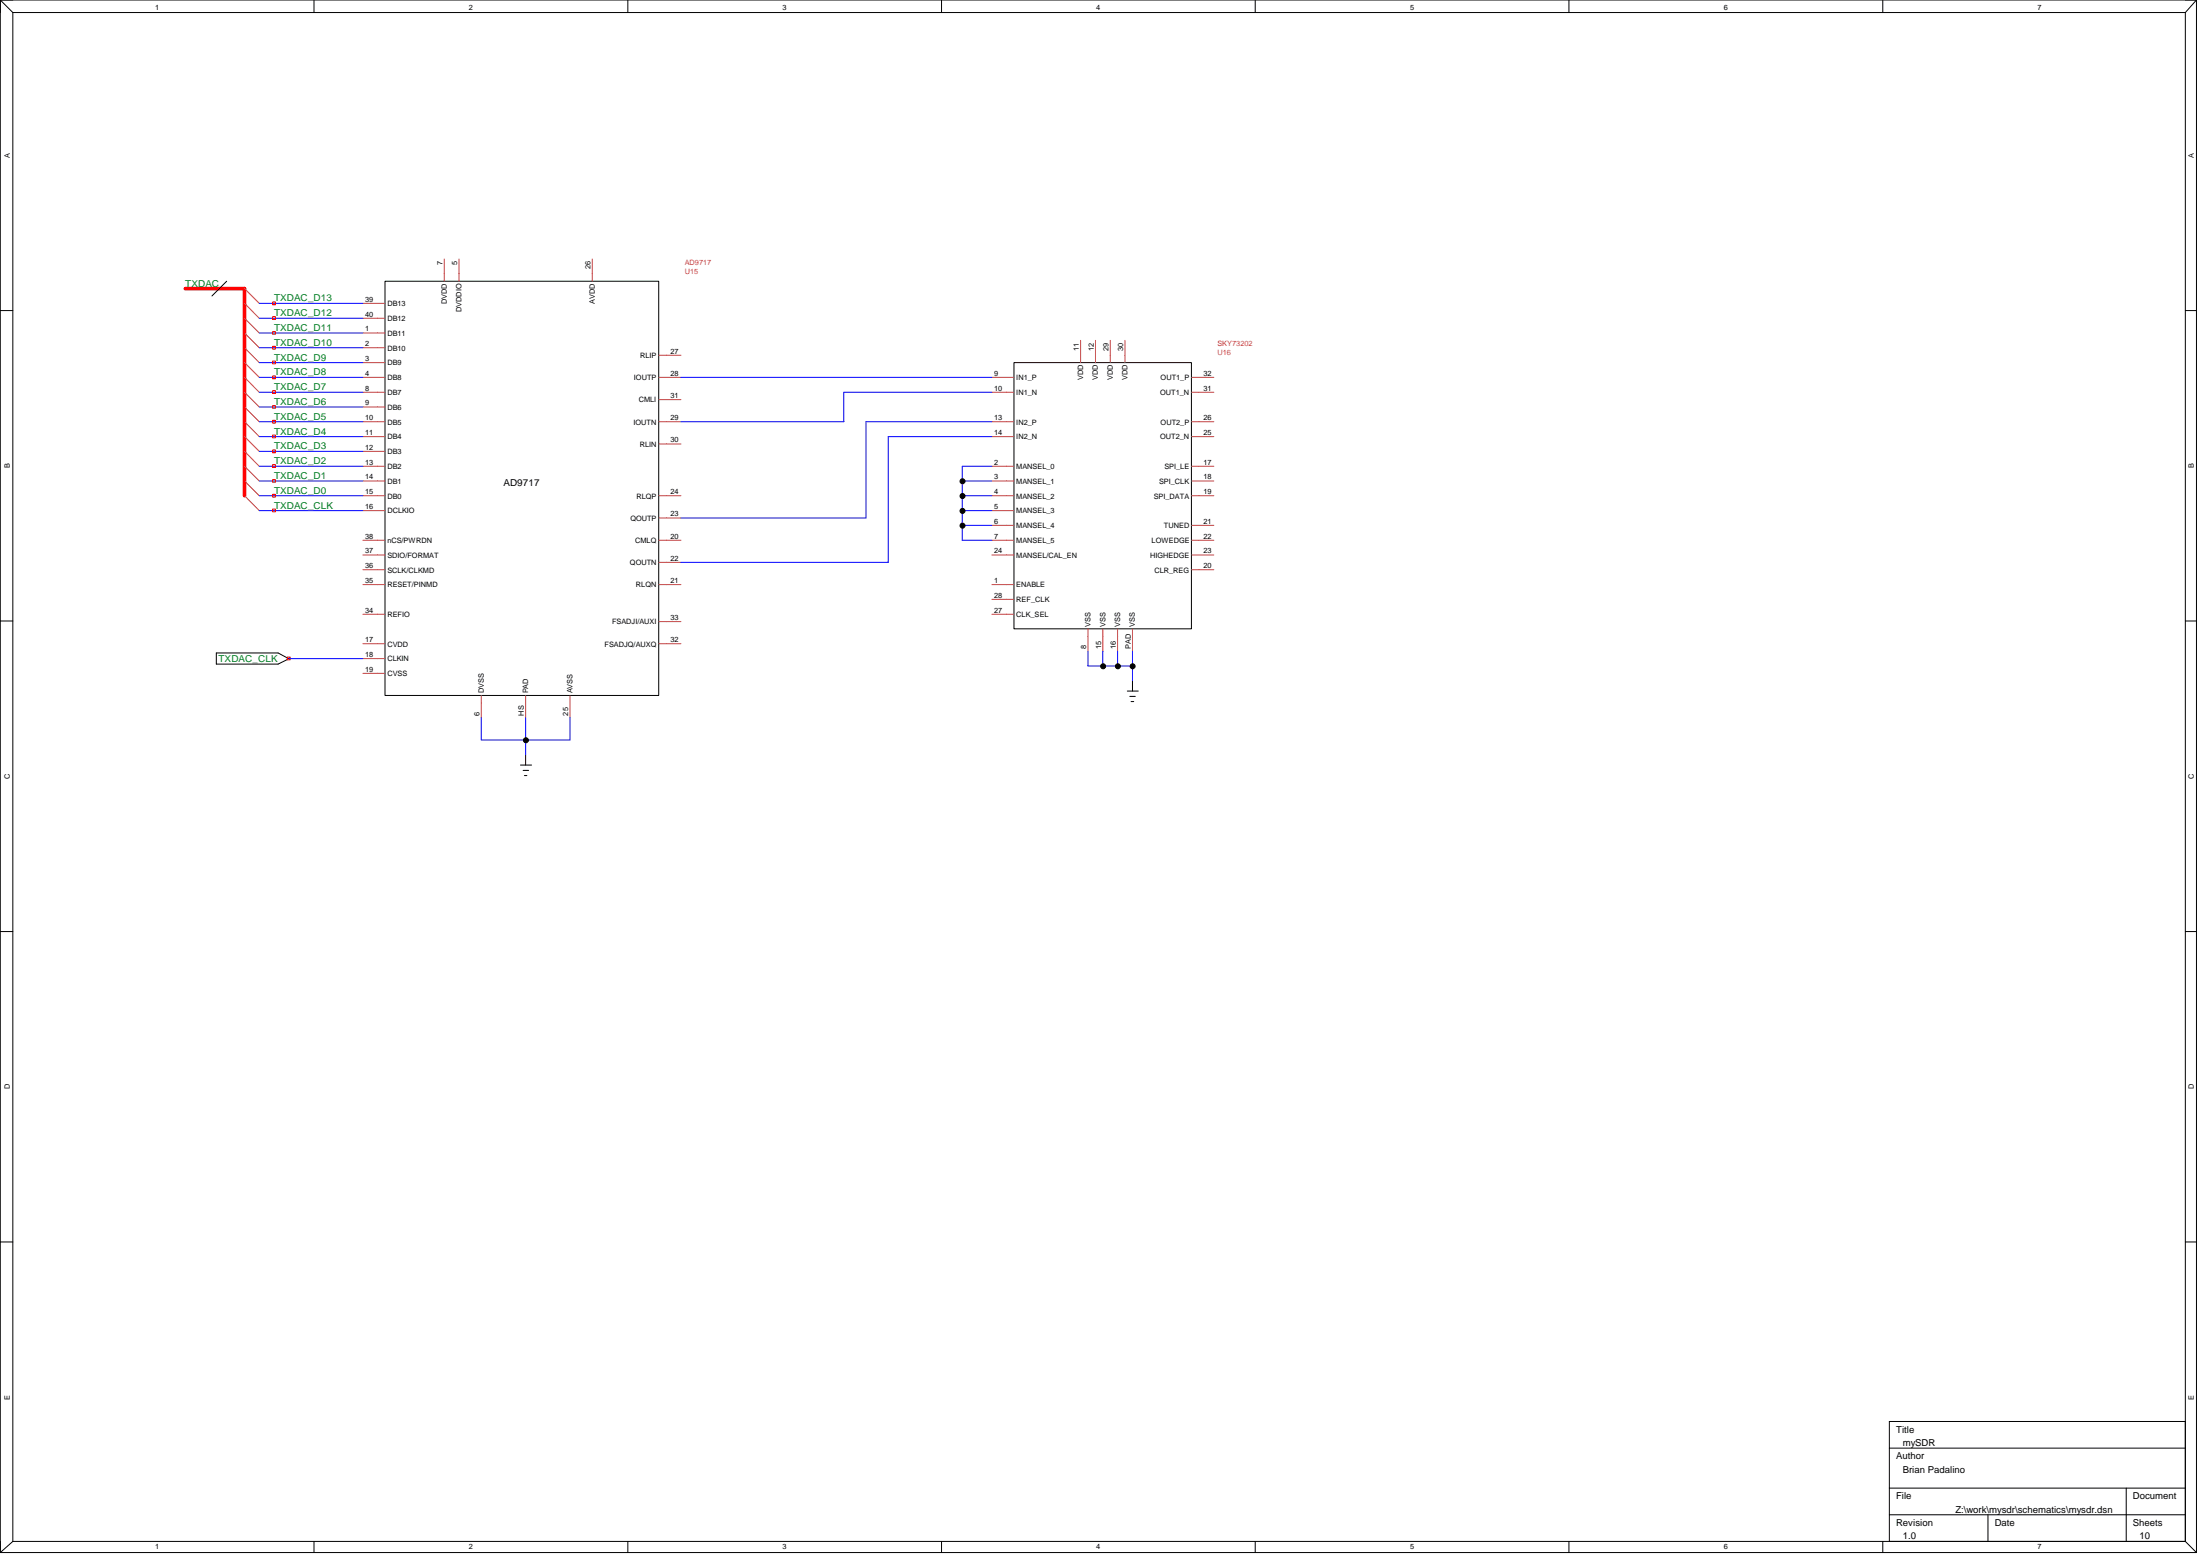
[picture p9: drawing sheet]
<svg xmlns="http://www.w3.org/2000/svg" width="594mm" height="420mm" viewBox="0 0 594 420" stroke-linecap="round" stroke-linejoin="round" font-family="sans-serif">
<g fill="none" stroke="#000" stroke-width=".27">
<path d="M.1 0h593M.1 0v419.2M.1 0l3.4 3.4M3.5 3.4h586.6M3.5 3.4v412.8M84.8 0v3.4M169.5 0v3.4M254.2 0v3.4M339 0v3.4M423.7 0v3.4M508.4 0v3.4M590.1 3.4v412.8"/>
<path d="M593.1 0v419.2M593.1 0l-3 3.4M61.2 75.9l-4 4M104 75.9h73.9v111.9h-73.9zM.1 83.9h3.4M273.8 97.9h47.9v71.9h-47.9zM590.1 83.9h3M.1 167.7h3.4M58.4 176.3h16.7l2.9 1.6-2.9 1.4h-16.7zM590.1 167.7h3M304.4 186.6h3M305.1 188h1.5"/>
<path d="M305.4 189.4h.7M305.8 183.8v2.8M140.5 206.6h3M141.3 208h1.4M141.6 209.4h.7M141.9 203.8v2.8M.1 251.5h3.4M590.1 251.5h3M.1 335.4h3.4M590.1 335.4h3M510.2 391h79.9M590.1 383.8h-79.9v32.4"/>
<path d="M.1 419.2h593M3.5 416.2h586.6M3.5 416.2l-3.4 3M84.8 416.2v3M169.5 416.2v3M254.2 416.2v3M339 416.2v3M423.7 416.2v3M508.4 416.2v3M510.2 401.8h79.9M510.2 409h79.9M536.8 409v7.2"/>
<path d="M574.2 401.8v14.4M590.1 416.2l3 3"/>
<circle cx="259.9" cy="133.9" r=".68"/>
<circle cx="259.9" cy="130" r=".68"/>
<circle cx="259.9" cy="138" r=".68"/>
<circle cx="259.9" cy="141.9" r=".68"/>
<circle cx="297.9" cy="179.9" r=".68"/>
<circle cx="301.9" cy="179.9" r=".68"/>
<circle cx="305.9" cy="179.9" r=".68"/>
<circle cx="142" cy="199.9" r=".68"/>
</g>
<g fill="none" stroke="#c04040" stroke-width=".27">
<path d="M66 77.9l4 4M120 69.9v6M123.9 69.9v6M159.9 69.9v6M66 81.9l4 4M66 85.9l4 4M66 89.9l4 4M66 93.9l4 4M66 97.9l4 4M98 81.9h6M98 85.9h6M98 89.9h6"/>
<path d="M98 93.9h6M98 97.9h6M177.9 95.9h6M291.8 91.9v6M295.8 91.9v6M299.8 91.9v6M303.8 91.9v6M66 101.9l4 4M66 105.9l4 4M66 109.9l4 4M66 113.9l4 4M66 117.9l4 4"/>
<path d="M98 101.9h6M98 105.9h6M98 109.9h6M98 113.9h6M98 117.9h6M177.9 101.9h6M177.9 113.9h6M177.9 119.9h6M177.9 107.9h6M267.8 101.9h6M267.8 105.9h6M267.8 113.9h6"/>
<path d="M267.8 117.9h6M321.8 101.9h6M321.8 105.9h6M321.8 113.9h6M321.8 117.9h6M66 121.9l4 4M66 125.9l4 4M66 129.9l4 4M66 133.9l4 4M98 121.9h6M98 125.9h6M98 129.9h6"/>
<path d="M98 133.9h6M98 137.9h6M177.9 133.9h6M177.9 139.9h6M267.8 125.9h6M267.8 129.9h6M267.8 133.9h6M267.8 137.9h6M321.8 125.9h6M321.8 129.9h6M321.8 133.9h6M98 157.9h6"/>
<path d="M98 145.9h6M98 149.9h6M98 153.8h6M177.9 151.8h6M177.9 157.9h6M177.9 145.9h6M267.8 157.9h6M267.8 145.9h6M267.8 149.9h6M267.8 141.9h6M321.8 145.9h6M321.8 149.9h6"/>
<path d="M321.8 153.8h6M321.8 141.9h6M98 173.8h6M98 165.9h6M98 177.8h6M177.9 167.9h6M177.9 173.8h6M267.8 165.9h6M267.8 161.8h6M293.8 169.8v6.1M297.8 169.8v6.1M301.8 169.8v6.1"/>
<path d="M305.8 169.8v6.1M98 181.8h6M130 187.8v6M141.9 187.8v6M153.9 187.8v6"/>
</g>
<g fill="none" stroke="#00f" stroke-width=".27">
<path d="M70 81.9h28M70 85.9h28M70 89.9h28M70 93.9h28M70 97.9h28M70 101.9h28M70 105.9h28M70 109.9h28M70 113.9h28M70 117.9h28M183.9 101.9h83.9M267.8 105.9h-39.9v8h-44"/>
<path d="M267.8 113.9h-34v26h-49.9M267.8 117.9h-27.9v33.9h-56M70 121.9h28M70 125.9h28M70 129.9h28M70 133.9h28M70 137.9h28M259.8 129.9h8M259.8 133.9h8M259.8 137.9h8M267.8 125.9h-8v20h8M259.8 141.9h8"/>
<path d="M78 177.8h20M293.8 175.9v3.9h12M297.8 175.9v3.9M301.8 175.9v3.9M305.8 175.9v7.9M130 193.8v6h23.9v-6M141.9 193.8v10"/>
</g>
<path d="M50 77.9h16v56" fill="none" stroke="#f00" stroke-width=".97"/>
<g fill="none" stroke="#f00" stroke-width=".27">
<path d="M73.6 97.5h.8v.8h-.8zM73.6 93.5h.8v.8h-.8zM73.6 89.5h.8v.8h-.8zM73.6 85.5h.8v.8h-.8zM73.6 81.5h.8v.8h-.8zM73.6 117.5h.8v.7h-.8zM73.6 113.5h.8v.8h-.8zM73.6 109.5h.8v.7h-.8zM73.6 105.5h.8v.8h-.8zM73.6 101.5h.8v.8h-.8zM73.6 133.5h.8v.7h-.8zM73.6 129.5h.8v.7h-.8z"/>
<path d="M73.6 125.5h.8v.7h-.8zM73.6 121.5h.8v.8h-.8zM73.6 137.5h.8v.7h-.8zM77.6 177.4h.8v.8h-.8z"/>
</g>
<g fill="#000">
<circle cx="259.9" cy="133.9" r=".68"/>
<circle cx="259.9" cy="130" r=".68"/>
<circle cx="259.9" cy="138" r=".68"/>
<circle cx="259.9" cy="141.9" r=".68"/>
<circle cx="297.9" cy="179.9" r=".68"/>
<circle cx="301.9" cy="179.9" r=".68"/>
<circle cx="305.9" cy="179.9" r=".68"/>
<circle cx="142" cy="199.9" r=".68"/>
</g>
<g font-size="2.6" fill="#008020">
<text x="50" y="77.4">TXDAC</text>
<text x="74" y="81.4">TXDAC_D13</text>
<text x="74" y="89.4">TXDAC_D11</text>
<text x="74" y="85.4">TXDAC_D12</text>
<text x="74" y="93.3">TXDAC_D10</text>
<text x="74" y="101.3">TXDAC_D8</text>
<text x="74" y="97.4">TXDAC_D9</text>
<text x="74" y="105.4">TXDAC_D7</text>
<text x="74" y="113.3">TXDAC_D5</text>
<text x="74" y="109.3">TXDAC_D6</text>
<text x="74" y="117.3">TXDAC_D4</text>
<text x="74" y="125.3">TXDAC_D2</text>
<text x="74" y="121.3">TXDAC_D3</text>
<text x="74" y="129.3">TXDAC_D1</text>
<text x="74" y="133.3">TXDAC_D0</text>
<text x="74" y="137.3">TXDAC_CLK</text>
<text x="59" y="178.8">TXDAC_CLK</text>
</g>
<g font-size="2.6">
<text x="136" y="131.3">AD9717</text>
<text x="512" y="386.9">Title</text>
<text x="512" y="394.1">Author</text>
<text x="513.8" y="390.5">mySDR</text>
<text x="513.8" y="397.7">Brian Padalino</text>
<text x="512" y="404.9">File</text>
<text x="575.9" y="404.9">Document</text>
<text x="512" y="412.1">Revision</text>
<text x="528" y="408.5">Z:\work\mysdr\schematics\mysdr.dsn</text>
<text x="538.6" y="412.1">Date</text>
<text x="575.9" y="412.1">Sheets</text>
<text x="513.8" y="415.7">1.0</text>
<text x="577.8" y="415.7">10</text>
</g>
<g font-size="2">
<text x="41.9" y="2.6">1</text>
<text x="126.6" y="2.6">2</text>
<text x="211.3" y="2.6">3</text>
<text x="296" y="2.6">4</text>
<text x="380.8" y="2.6">5</text>
<text x="465.5" y="2.6">6</text>
<text x="550.2" y="2.6">7</text>
<text x="2.6" y="42.6" transform="rotate(-90 2.6 42.6)">A</text>
<text x="592.4" y="42.6" transform="rotate(-90 592.4 42.6)">A</text>
<text x="119.5" y="71.7" transform="rotate(-90 119.5 71.7)">7</text>
<text x="123.5" y="71.7" transform="rotate(-90 123.5 71.7)">5</text>
<text x="159.5" y="72.8" transform="rotate(-90 159.5 72.8)">26</text>
<text x="98.6" y="81.5">39</text>
<text x="104.6" y="82.7">DB13</text>
<text x="120.7" y="82.2" transform="rotate(-90 120.7 82.2)">DVDD</text>
<text x="160.6" y="82" transform="rotate(-90 160.6 82)">AVDD</text>
<text x="98.6" y="85.5">40</text>
<text x="98.6" y="89.5">1</text>
<text x="104.6" y="86.7">DB12</text>
<text x="124.7" y="84.3" transform="rotate(-90 124.7 84.3)">DVDDIO</text>
<text x="98.6" y="93.5">2</text>
<text x="104.6" y="90.7">DB11</text>
<text x="104.6" y="94.7">DB10</text>
<text x="181.1" y="95.5">27</text>
<text x="291.3" y="94.7" transform="rotate(-90 291.3 94.7)">11</text>
<text x="295.4" y="94.7" transform="rotate(-90 295.4 94.7)">12</text>
<text x="299.3" y="94.7" transform="rotate(-90 299.3 94.7)">29</text>
<text x="303.3" y="94.7" transform="rotate(-90 303.3 94.7)">30</text>
<text x="98.6" y="97.5">3</text>
<text x="98.6" y="101.5">4</text>
<text x="104.6" y="98.7">DB9</text>
<text x="172.9" y="96.6">RLIP</text>
<text x="181.1" y="101.5">28</text>
<text x="268.4" y="101.5">9</text>
<text x="324.9" y="101.5">32</text>
<text x="98.6" y="105.5">8</text>
<text x="104.6" y="102.7">DB8</text>
<text x="104.6" y="106.6">DB7</text>
<text x="171.2" y="102.7">IOUTP</text>
<text x="181.1" y="107.5">31</text>
<text x="268.4" y="105.5">10</text>
<text x="274.4" y="102.7">IN1_P</text>
<text x="274.4" y="106.6">IN1_N</text>
<text x="292.5" y="102.7" transform="rotate(-90 292.5 102.7)">VDD</text>
<text x="296.5" y="102.7" transform="rotate(-90 296.5 102.7)">VDD</text>
<text x="300.5" y="102.7" transform="rotate(-90 300.5 102.7)">VDD</text>
<text x="304.5" y="102.7" transform="rotate(-90 304.5 102.7)">VDD</text>
<text x="313.3" y="106.6">OUT1_N</text>
<text x="313.4" y="102.7">OUT1_P</text>
<text x="324.9" y="105.5">31</text>
<text x="98.6" y="109.5">9</text>
<text x="98.6" y="113.5">10</text>
<text x="104.6" y="110.7">DB6</text>
<text x="172.5" y="108.7">CMLI</text>
<text x="181.1" y="113.5">29</text>
<text x="268.4" y="113.5">13</text>
<text x="324.9" y="113.5">26</text>
<text x="98.6" y="117.5">11</text>
<text x="104.6" y="114.6">DB5</text>
<text x="104.6" y="118.7">DB4</text>
<text x="171.1" y="114.6">IOUTN</text>
<text x="181.1" y="119.5">30</text>
<text x="268.4" y="117.5">14</text>
<text x="274.4" y="114.6">IN2_P</text>
<text x="274.4" y="118.7">IN2_N</text>
<text x="313.3" y="118.7">OUT2_N</text>
<text x="313.4" y="114.6">OUT2_P</text>
<text x="324.9" y="117.5">25</text>
<text x="98.6" y="121.5">12</text>
<text x="98.6" y="125.5">13</text>
<text x="104.6" y="122.6">DB3</text>
<text x="172.8" y="120.6">RLIN</text>
<text x="268.4" y="125.5">2</text>
<text x="324.9" y="125.5">17</text>
<text x="2.6" y="126.4" transform="rotate(-90 2.6 126.4)">B</text>
<text x="98.6" y="129.5">14</text>
<text x="104.6" y="126.6">DB2</text>
<text x="104.6" y="130.6">DB1</text>
<text x="268.4" y="129.5">3</text>
<text x="274.4" y="126.6">MANSEL_0</text>
<text x="274.4" y="130.6">MANSEL_1</text>
<text x="313" y="130.6">SPI_CLK</text>
<text x="314.4" y="126.6">SPI_LE</text>
<text x="324.9" y="129.5">18</text>
<text x="592.4" y="126.4" transform="rotate(-90 592.4 126.4)">B</text>
<text x="98.6" y="133.4">15</text>
<text x="98.6" y="137.5">16</text>
<text x="104.6" y="134.6">DB0</text>
<text x="171.9" y="134.6">RLQP</text>
<text x="181.1" y="133.4">24</text>
<text x="268.4" y="133.4">4</text>
<text x="268.4" y="137.5">5</text>
<text x="274.4" y="134.6">MANSEL_2</text>
<text x="311.6" y="134.6">SPI_DATA</text>
<text x="324.9" y="133.4">19</text>
<text x="104.6" y="138.6">DCLKIO</text>
<text x="170.2" y="140.6">QOUTP</text>
<text x="181.1" y="139.4">23</text>
<text x="268.4" y="141.4">6</text>
<text x="274.4" y="138.6">MANSEL_3</text>
<text x="274.4" y="142.6">MANSEL_4</text>
<text x="314.3" y="142.6">TUNED</text>
<text x="324.9" y="141.4">21</text>
<text x="98.6" y="145.5">38</text>
<text x="98.6" y="149.4">37</text>
<text x="104.6" y="146.6">nCS/PWRDN</text>
<text x="171.5" y="146.6">CMLQ</text>
<text x="181.1" y="145.5">20</text>
<text x="268.4" y="145.5">7</text>
<text x="268.4" y="149.4">24</text>
<text x="274.4" y="146.6">MANSEL_5</text>
<text x="311" y="146.6">LOWEDGE</text>
<text x="324.9" y="145.5">22</text>
<text x="324.9" y="149.4">23</text>
<text x="98.6" y="153.4">36</text>
<text x="104.6" y="150.6">SDIO/FORMAT</text>
<text x="104.6" y="154.6">SCLK/CLKMD</text>
<text x="170.1" y="152.6">QOUTN</text>
<text x="181.1" y="151.4">22</text>
<text x="274.4" y="150.6">MANSEL/CAL_EN</text>
<text x="310.6" y="150.6">HIGHEDGE</text>
<text x="311.7" y="154.6">CLR_REG</text>
<text x="324.9" y="153.4">20</text>
<text x="98.6" y="157.4">35</text>
<text x="104.6" y="158.6">RESET/PINMD</text>
<text x="171.7" y="158.6">RLQN</text>
<text x="181.1" y="157.4">21</text>
<text x="268.4" y="161.4">28</text>
<text x="268.4" y="157.4">1</text>
<text x="274.4" y="158.6">ENABLE</text>
<text x="98.6" y="165.4">34</text>
<text x="104.6" y="166.6">REFIO</text>
<text x="181.1" y="167.4">33</text>
<text x="268.4" y="165.4">27</text>
<text x="274.4" y="162.6">REF_CLK</text>
<text x="274.4" y="166.6">CLK_SEL</text>
<text x="98.6" y="173.4">17</text>
<text x="165.3" y="168.6">FSADJI/AUXI</text>
<text x="181.1" y="173.4">32</text>
<text x="294.5" y="169.2" transform="rotate(-90 294.5 169.2)">VSS</text>
<text x="298.5" y="169.2" transform="rotate(-90 298.5 169.2)">VSS</text>
<text x="302.5" y="169.2" transform="rotate(-90 302.5 169.2)">VSS</text>
<text x="306.5" y="169.2" transform="rotate(-90 306.5 169.2)">VSS</text>
<text x="98.6" y="177.4">18</text>
<text x="104.6" y="174.6">CVDD</text>
<text x="104.6" y="178.6">CLKIN</text>
<text x="163.2" y="174.6">FSADJQ/AUXQ</text>
<text x="293.3" y="175.2" transform="rotate(-90 293.3 175.2)">8</text>
<text x="297.3" y="175.2" transform="rotate(-90 297.3 175.2)">15</text>
<text x="301.3" y="175.2" transform="rotate(-90 301.3 175.2)">16</text>
<text x="305.3" y="175.2" transform="rotate(-90 305.3 175.2)">PAD</text>
<text x="98.6" y="181.4">19</text>
<text x="104.6" y="182.6">CVSS</text>
<text x="130.7" y="187.2" transform="rotate(-90 130.7 187.2)">DVSS</text>
<text x="142.7" y="187.2" transform="rotate(-90 142.7 187.2)">PAD</text>
<text x="154.6" y="187.2" transform="rotate(-90 154.6 187.2)">AVSS</text>
<text x="129.5" y="193.2" transform="rotate(-90 129.5 193.2)">6</text>
<text x="141.5" y="193.2" transform="rotate(-90 141.5 193.2)">HS</text>
<text x="153.5" y="193.2" transform="rotate(-90 153.5 193.2)">25</text>
<text x="2.6" y="210.3" transform="rotate(-90 2.6 210.3)">C</text>
<text x="592.4" y="210.3" transform="rotate(-90 592.4 210.3)">C</text>
<text x="2.6" y="294.2" transform="rotate(-90 2.6 294.2)">D</text>
<text x="592.4" y="294.2" transform="rotate(-90 592.4 294.2)">D</text>
<text x="2.6" y="378" transform="rotate(-90 2.6 378)">E</text>
<text x="592.4" y="378" transform="rotate(-90 592.4 378)">E</text>
<text x="41.9" y="418.4">1</text>
<text x="126.6" y="418.4">2</text>
<text x="211.3" y="418.4">3</text>
<text x="296" y="418.4">4</text>
<text x="380.8" y="418.4">5</text>
<text x="465.5" y="418.4">6</text>
<text x="550.2" y="418.4">7</text>
</g>
<g font-size="2" fill="#c04040">
<text x="184.9" y="71.5">AD9717</text>
<text x="184.9" y="73.9">U15</text>
<text x="328.8" y="95.9">U16</text>
<text x="328.8" y="93.5">SKY73202</text>
</g>
</svg>
